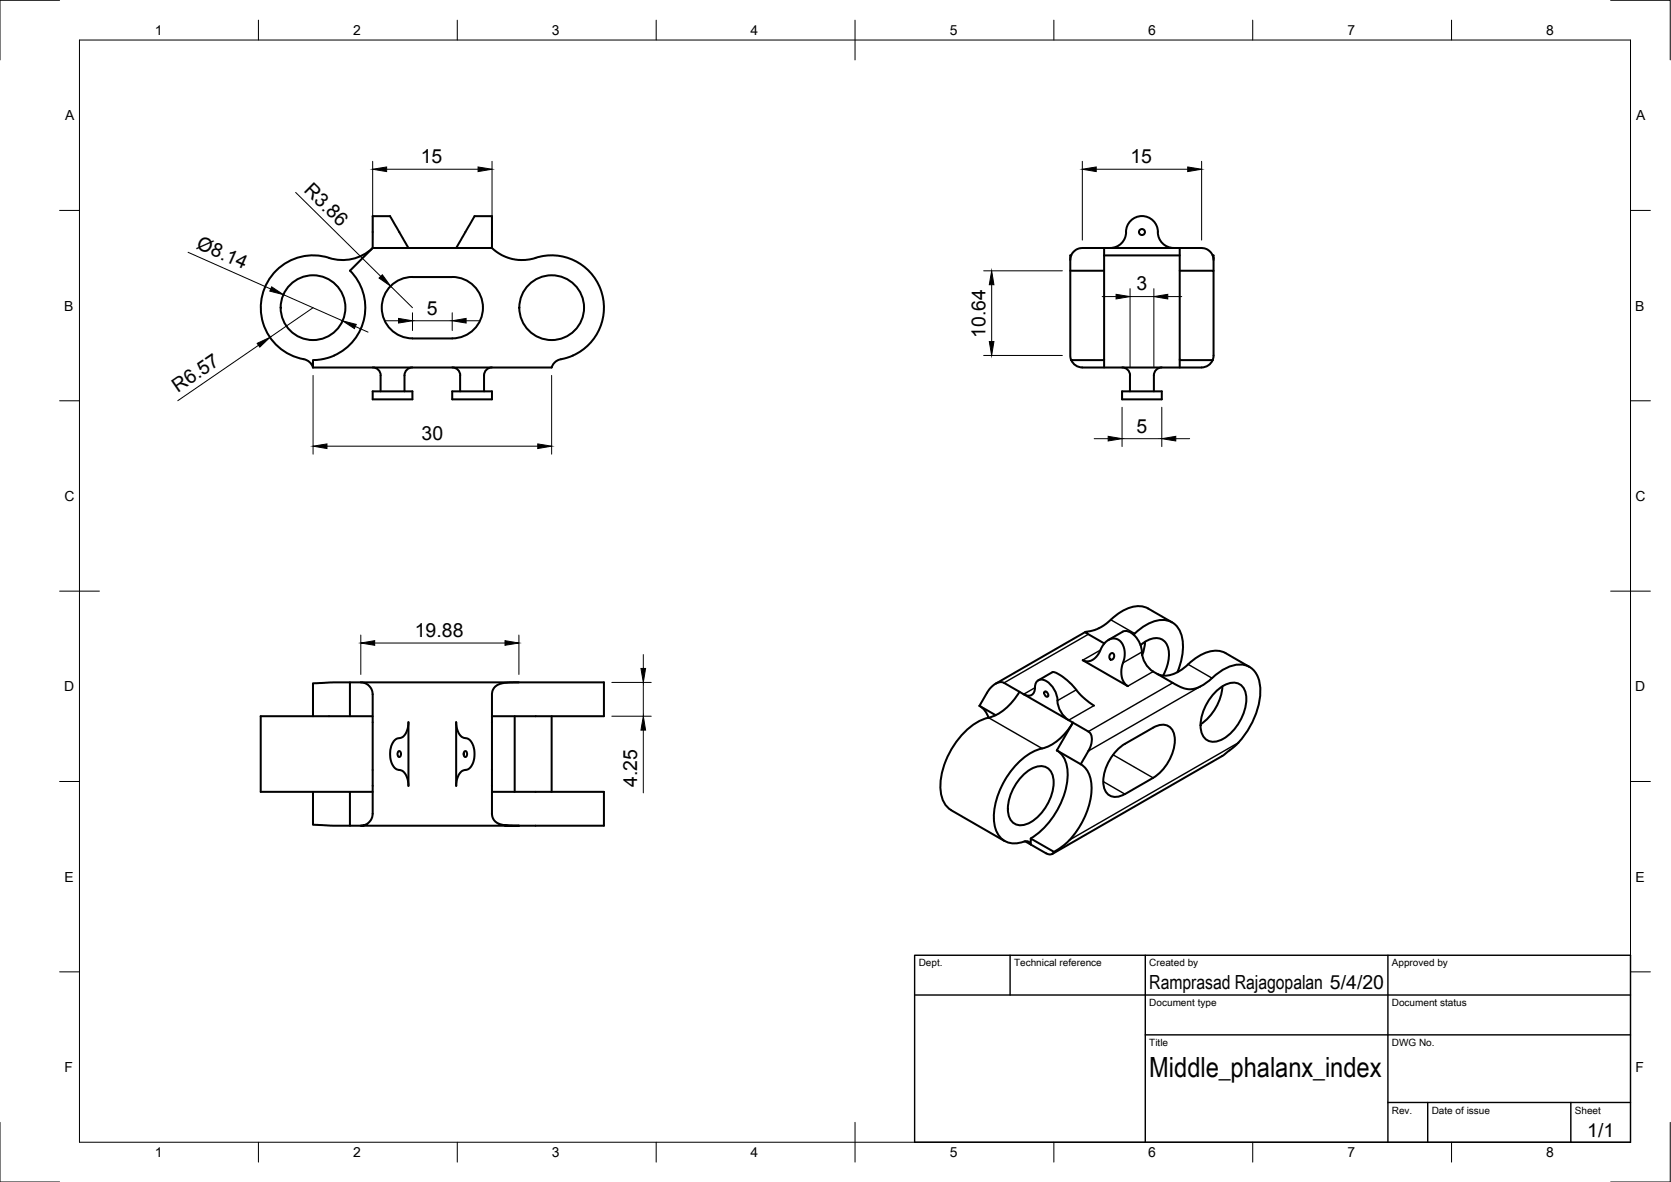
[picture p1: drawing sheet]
<svg xmlns="http://www.w3.org/2000/svg" width="420mm" height="297mm" viewBox="0 0 420 297" stroke-linecap="round" stroke-linejoin="round" font-family="sans-serif">
<!-- layer: Visible -->
<g fill="none" stroke="#000" stroke-width=".51">
<path d="M291.1 58.3a4 4 0 0 0 4 4M291.1 58.3a4 4 0 0 0-4-4 4 4 0 0 0-4 4 4 4 0 0 1-4 4M102.7 62.3l-4.6-8h-4.4v7.9a10.9 10.9 0 0 1-12.1 2.3 13.2 13.2 0 0 0-15.8 10.5 13.2 13.2 0 0 0 11.1 15.4 3 3 0 0 1 1.8 1.9M103.7 69.6h10M103.7 69.6a7.7 7.7 0 0 0-7.7 7.7 7.7 7.7 0 0 0 7.7 7.8l10-.1a7.7 7.7 0 0 0 7.7-7.7 7.7 7.7 0 0 0-7.7-7.7M114.7 62.3l4.6-8h4.4v8M134.7 64.8a13.2 13.2 0 0 1 16.8 9.8 13.2 13.2 0 0 1-11.2 15.9l-.9 .7-.7 1.2h-60M134.7 64.8a10.9 10.9 0 0 1-10.6-2.1l-.4-.4h-30l-5.7 5.7a13.2 13.2 0 0 1 2.8 14.4 13.2 13.2 0 0 1-12.1 8.1v1.9M269.1 68h8.5M269.3 64.2h-.2v25.3l.2 .9v.1h8.3M277.6 64.2v28.2M277.6 62.3v1.9"/>
<path d="M277.6 64.2h19M295.1 62.3h-23a3 3 0 0 0-3 3M295.1 62.3h7a3 3 0 0 1 3 3v2.7M296.6 68h8.5v21.5l-.1 .9-.1 .1h-8.3M296.6 62.3v30.1M304.9 64.2h.2v1.1M93.7 98.3h10v2.1h-10zM93.7 92.3a2 2 0 0 1 2 2M95.7 94.3v4M103.7 92.3a2 2 0 0 0-2 2v4M113.7 98.3h10v2.1h-10zM113.7 92.3a2 2 0 0 1 2 2v4"/>
<path d="M123.7 92.3a2 2 0 0 0-2 2v4M269.4 90.5a3.1 3.1 0 0 0 2.7 1.9h30M282.1 98.3h10v2.1h-10zM282.1 92.3a2 2 0 0 1 2 2v4M292.1 92.3a2 2 0 0 0-2 2v4M304.9 90.5a3 3 0 0 1-2.8 1.8M272.9 158.8l-22.6 13M282.3 158.7a3.5 3.5 0 0 1 3.9 2.2l.8 1.8 .1 1.2M282.3 158.8l-3.6 2M285 159.5a12.2 12.2 0 0 1 7.3-3.7 5 5 0 0 1 4.9 4.4 14.9 14.9 0 0 1-1.1 8.7M294.7 156.4l-6-3.5a6.6 6.6 0 0 0-6.6 .7l-1.9 1.3a12.1 12.1 0 0 1-5.1 3.5l-2.2 .5 4.8 2.8-.1-.1M88 171.5v8.5"/>
<path d="M90.7 171.5a3 3 0 0 1 3 3v30a3 3 0 0 1-3 3h39.8l-3.6-.1-1.5-.4a2.63 2.63 0 0 1-1.7-2.5v-24.5M93.7 180h-28.1v19h28.1M129.4 180v19M130.5 171.5l-3.6 .1-1.5 .4a2.63 2.63 0 0 0-1.7 2.5v5.5h28.1v-8.5h-68.1l-5 .2v8.3M138.7 180v19M246.3 177.4l4.1 2.3M246.3 177.4l1.3 1.2 1 1.8M256.3 173.8a13.3 13.3 0 0 1-8.7 6.8 18.8 18.8 0 0 0-10.3 12 12 12 0 0 0 .1 9.1l1.1 1.4 .7 .5 13.4 7.8M257.4 174.5l-4.9-2.9a3.2 3.2 0 0 0-3.7 1.6l-2.5 4.2M257.4 174.5l11.3 6.5M257.4 174.5a1.73 1.73 0 0 0 2 .1 1.73 1.73 0 0 0 .8-1.8 1.73 1.73 0 0 1 .9-1.8 1.73 1.73 0 0 1 2 .2 6.4 6.4 0 0 1 2.8 5.6l.5 1.4 .7 1.3 1.6 1.5M261 171l3.6-2.1a9.2 9.2 0 0 1 4.8 3.1 19.9 19.9 0 0 0 5.7 5.3"/>
<path d="M262.6 173.9a.76 .76 0 0 1 .8 .3 .76 .76 0 0 1-.1 .9l-.6-.5zM272.2 165.9a2.98 2.98 0 0 0 4-1.5 6.5 6.5 0 0 1 2.9-3.8 2.71 2.71 0 0 1 3.6 2.5 8.4 8.4 0 0 1-.7 4.6 4.4 4.4 0 0 0 1.6 4.7zM279.2 164.3a.65 .65 0 0 1 .9 .1 .65 .65 0 0 1 0 .9 .61 .61 0 0 1-.9 .5 .61 .61 0 0 1-.2-.9zM286.8 162.1a5.3 5.3 0 0 1 5.3-1.5 4.8 4.8 0 0 1 1.7 5.4l-.5 1.9-.9 1.9M287.1 163.8a6.3 6.3 0 0 0 2.9 5M287.9 161.3l-.2 1.6-.5 1.8M289.9 168.8l6 3.4 2.2 .9a5.2 5.2 0 0 0 3.7-.6M301.8 172.5l1.5-.9a19.3 19.3 0 0 1 6.8-4.4 5.1 5.1 0 0 1 6.7 5 20 20 0 0 1-5.8 14.8l-3.6 2.9-42.8 24.7M306 173.6a5.3 5.3 0 0 1 5.7-1.7 4.6 4.6 0 0 1 1.6 4.8 12.5 12.5 0 0 1-6.6 9.4 3.2 3.2 0 0 1-4.8-2.8 12.3 12.3 0 0 1 4.1-9.7zM307.4 172.5a12.8 12.8 0 0 1-5.5 9.5M314.2 167.6l-6-3.5a6.6 6.6 0 0 0-6.7 .7l-1.8 1.3a9.9 9.9 0 0 1-7.4 3.7l-1.3-.4M78.7 199v8.3l5 .2h4.3v-8.5"/>
<path d="M100.2 188.8a.63 .63 0 0 1 .6 .4 .63 .63 0 0 1 0 .7 .4 .4 0 0 1-.5 .3 .4 .4 0 0 1-.3-.5zM102.7 181.5v16a4 4 0 0 0-2-4 2.61 2.61 0 0 1-2.4-2.5 5.1 5.1 0 0 1 1.5-5.4 2.94 2.94 0 0 0 2.8-3.1zM114.7 181.5a4 4 0 0 0 2 3.9 2.61 2.61 0 0 1 2.4 2.6 5.1 5.1 0 0 1-1.5 5.4 2.94 2.94 0 0 0-2.8 3.1l-.1 1zM116.8 188.9a.5 .5 0 0 1 .6 0 .5 .5 0 0 1 .1 .7 .49 .49 0 0 1-.5 .6 .49 .49 0 0 1-.4-.7zM123.7 199h28.1v8.5h-21.3M257.5 194.5a5.3 5.3 0 0 1 5.7-1.6 4.6 4.6 0 0 1 1.7 4.8 12.5 12.5 0 0 1-6.7 9.4 3.2 3.2 0 0 1-4.7-2.8 12.3 12.3 0 0 1 4-9.8zM262 188.1a16.7 16.7 0 0 0-10 9.1 15.5 15.5 0 0 0-1.7 11 5.1 5.1 0 0 0 7.2 3.3M262 188.1a13.3 13.3 0 0 0 7.8-6.5l-4.1 7 6 3.5M265.7 188.6a7 7 0 0 1 2.7 6.8 20.7 20.7 0 0 1-9.2 15.3M268.7 181l5 2.8a3.2 3.2 0 0 1 .5 3.9l-2.5 4.4M271.8 192.1a6.5 6.5 0 0 1 2.7 5.8 19.4 19.4 0 0 1-8.5 15.6l-1 .6-5.8-3.4v1.5a1.15 1.15 0 0 0-1.7-.7M289.9 182.9l-7 4a11.7 11.7 0 0 0-5.4 10.5 3.1 3.1 0 0 0 4.5 2.6l.9-.5"/>
<path d="M289.9 195.5l-7 4.1M290 182.9a3.4 3.4 0 0 1 4.8 .6 8.7 8.7 0 0 1-1.3 8.4l-.6 .8a10.2 10.2 0 0 1-3 2.8M88 207.5h2.7M257.7 211.4l5.4 3.1a1.32 1.32 0 0 0 1.9-.4"/>
<circle cx="287.1" cy="58.3" r=".75"/>
<circle cx="78.7" cy="77.3" r="8.1"/>
<circle cx="138.7" cy="77.3" r="8.1"/>
</g>
<!-- layer: Visible Narrow -->
<g fill="none" stroke="#000" stroke-width=".36">
<path d="M273.7 159.4l-21.2 12.2M279.3 155.8l6 3.4M260.2 172.8l-2.8 1.7M270.6 173.4l-4.7 2.7M275.1 177.3l-6.4 3.7M276.7 163.4l-4.5 2.5M287.1 163.9l-4.7 2.7M289.9 168.8l-6.3 3.6M294.9 171.6l-21.2 12.2M298.7 166.9l6.1 3.5M301.8 172.5l-28.1 16.2M248.6 180.4l13.4 7.7"/>
<path d="M277.4 196.4l5.5 3.2M279.9 189.7l10 5.8M311.4 186.6l-42.4 24.5"/>
</g>
<!-- layer: Border -->
<g fill="none" stroke="#000" stroke-width=".25">
<path d="M15 .1h-15v15M20 10.1h390v276.9h-390zM65 5.1v5M115 5.1v5M165 5.1v5M215 5.1v10M265 5.1v5M315 5.1v5M365 5.1v5M405 .1h15v15M15 52.9h5M410 52.9h5"/>
<path d="M15 100.7h5M410 100.7h5M15 148.6h10M405 148.6h10M15 196.4h5M410 196.4h5M15 244.2h5M410 244.2h5M0 282.1v14.9h15M65 287v5M115 287v5M165 287v5"/>
<path d="M215 282.1v9.9M265 287v5M315 287v5M365 287v5M420 282.1v14.9h-15"/>
</g>
<!-- layer: TitleBlock -->
<path d="M230 240.1h180v46.9h-180zM230 250h180M254 240.1v9.9M288 240.1v46.9M349 240.1v46.9M288 260.1h122M349 277.1h61M359 277.1v9.9M395 277.1v9.9" fill="none" stroke="#000" stroke-width=".36"/>
<!-- layer: Dimensions -->
<g fill="none" stroke="#000" stroke-width=".25">
<path d="M74.3 48.4l21.4 21.1M93.7 40.5v19.8M97.2 42.5h23M123.7 40.5v19.8M272.1 40.5v19.8M275.6 42.5h23M302.1 40.5v19.8M47.3 63.4l20.8 9.2M71.3 74l14.8 6.6M78.7 77.3l-10.8 7.5M98.2 71.9l5.5 5.4M103.7 78.6v4.5"/>
<path d="M113.7 78.6v4.5M247.3 68.1h19.8M249.3 71.6v14.2M277.1 74.5h3.5M284.1 72.5v19.8M284.1 74.5h6M290.1 72.5v19.8M293.6 74.5h3.5M65 86.8l-20.3 13.9M78.7 94.3v19.8M89.3 82l3.2 1.5M96.7 80.6h3.5"/>
<path d="M103.7 80.6h10M117.2 80.6h3.5M138.7 94.3v19.8M247.3 89.3h19.8M82.2 112.1h53M275.1 110.2h3.5M282.1 102.3v9.9M282.1 110.2h10M292.1 102.3v9.9M295.6 110.2h3.5M90.7 159.6v9.9M130.5 159.6v9.9"/>
<path d="M94.2 161.6h32.8M153.8 171.5h9.9M153.8 180h9.9M161.8 164.5v3.5M161.8 171.5v8.5M161.8 183.5v15.7"/>
</g>
<g fill="#000" stroke="#000" stroke-width=".25">
<path d="M93.7 42.5l3.5-.5v1.1zM120.2 42l3.5 .5-3.5 .6zM272.1 42.5l3.5-.5v1.1zM298.6 42l3.5 .5-3.5 .6zM68.3 72.1l3 1.9-3.5-.8zM95.3 69.9l.8-.8 2.1 2.8zM249.3 68.1l.6 3.5h-1.1zM280.6 74l3.5 .5-3.5 .6zM290.1 74.5l3.5-.5v1.1zM64.7 86.3l3.2-1.5-2.6 2.4zM86.1 80.6l3.5 .9-.5 1.1zM100.2 80l3.5 .6-3.5 .6z"/>
<path d="M113.7 80.6l3.5-.6v1.2zM248.8 85.8h1.1l-.6 3.5zM78.7 112.1l3.5-.5v1.1zM135.2 111.6l3.5 .5-3.5 .6zM278.6 109.7l3.5 .5-3.5 .6zM292.1 110.2l3.5-.5v1.1zM90.7 161.6l3.5-.6v1.2zM127 161l3.5 .6-3.5 .6zM161.2 168h1.1l-.5 3.5zM161.8 180l.5 3.5h-1.1z"/>
</g>
<text font-size="7" x="289" y="270.6">Middle_phalanx_index</text>
<g font-size="4.9">
<text x="105.8" y="41">15</text>
<text x="284.2" y="41">15</text>
<text x="76.2" y="48" transform="rotate(45 76.2 48)">R3.86</text>
<text x="49.2" y="62.3" transform="rotate(24 49.2 62.3)">Ø8.14</text>
<text x="285.8" y="73">3</text>
<text x="107.4" y="79.1">5</text>
<text x="247.8" y="84.9" transform="rotate(-90 247.8 84.9)">10.64</text>
<text x="44.7" y="98.8" transform="rotate(-34 44.7 98.8)">R6.57</text>
<text x="106" y="110.6">30</text>
<text x="285.8" y="108.7">5</text>
<text x="104.3" y="160">19.88</text>
<text x="160.2" y="197.8" transform="rotate(-90 160.2 197.8)">4.25</text>
<text x="289" y="248.5">Ramprasad Rajagopalan 5/4/20</text>
<text x="399.1" y="285.7">1/1</text>
</g>
<g font-size="3.5">
<text x="39" y="8.8">1</text>
<text x="88.8" y="8.8">2</text>
<text x="138.8" y="8.8">3</text>
<text x="188.7" y="8.8">4</text>
<text x="238.8" y="8.8">5</text>
<text x="288.7" y="8.8">6</text>
<text x="338.8" y="8.8">7</text>
<text x="388.8" y="8.8">8</text>
<text x="16.4" y="30.2">A</text>
<text x="411.4" y="30.2">A</text>
<text x="16.2" y="78">B</text>
<text x="411.2" y="78">B</text>
<text x="16.2" y="125.9">C</text>
<text x="411.2" y="125.9">C</text>
<text x="16.2" y="173.7">D</text>
<text x="411.2" y="173.7">D</text>
<text x="16.2" y="221.6">E</text>
<text x="411.2" y="221.6">E</text>
<text x="16.2" y="269.4">F</text>
<text x="411.2" y="269.4">F</text>
<text x="39" y="290.8">1</text>
<text x="88.8" y="290.8">2</text>
<text x="138.8" y="290.8">3</text>
<text x="188.7" y="290.8">4</text>
<text x="238.8" y="290.8">5</text>
<text x="288.7" y="290.8">6</text>
<text x="338.8" y="290.8">7</text>
<text x="388.8" y="290.8">8</text>
</g>
<g font-size="2.5">
<text x="231" y="242.9">Dept.</text>
<text x="255" y="242.9">Technical reference</text>
<text x="289" y="242.9">Created by</text>
<text x="350" y="242.9">Approved by</text>
<text x="289" y="252.8">Document type</text>
<text x="350" y="252.8">Document status</text>
<text x="289" y="262.9">Title</text>
<text x="350" y="262.9">DWG No.</text>
<text x="350" y="279.9">Rev.</text>
<text x="360" y="279.9">Date of issue</text>
<text x="396" y="279.9">Sheet</text>
</g>
</svg>
